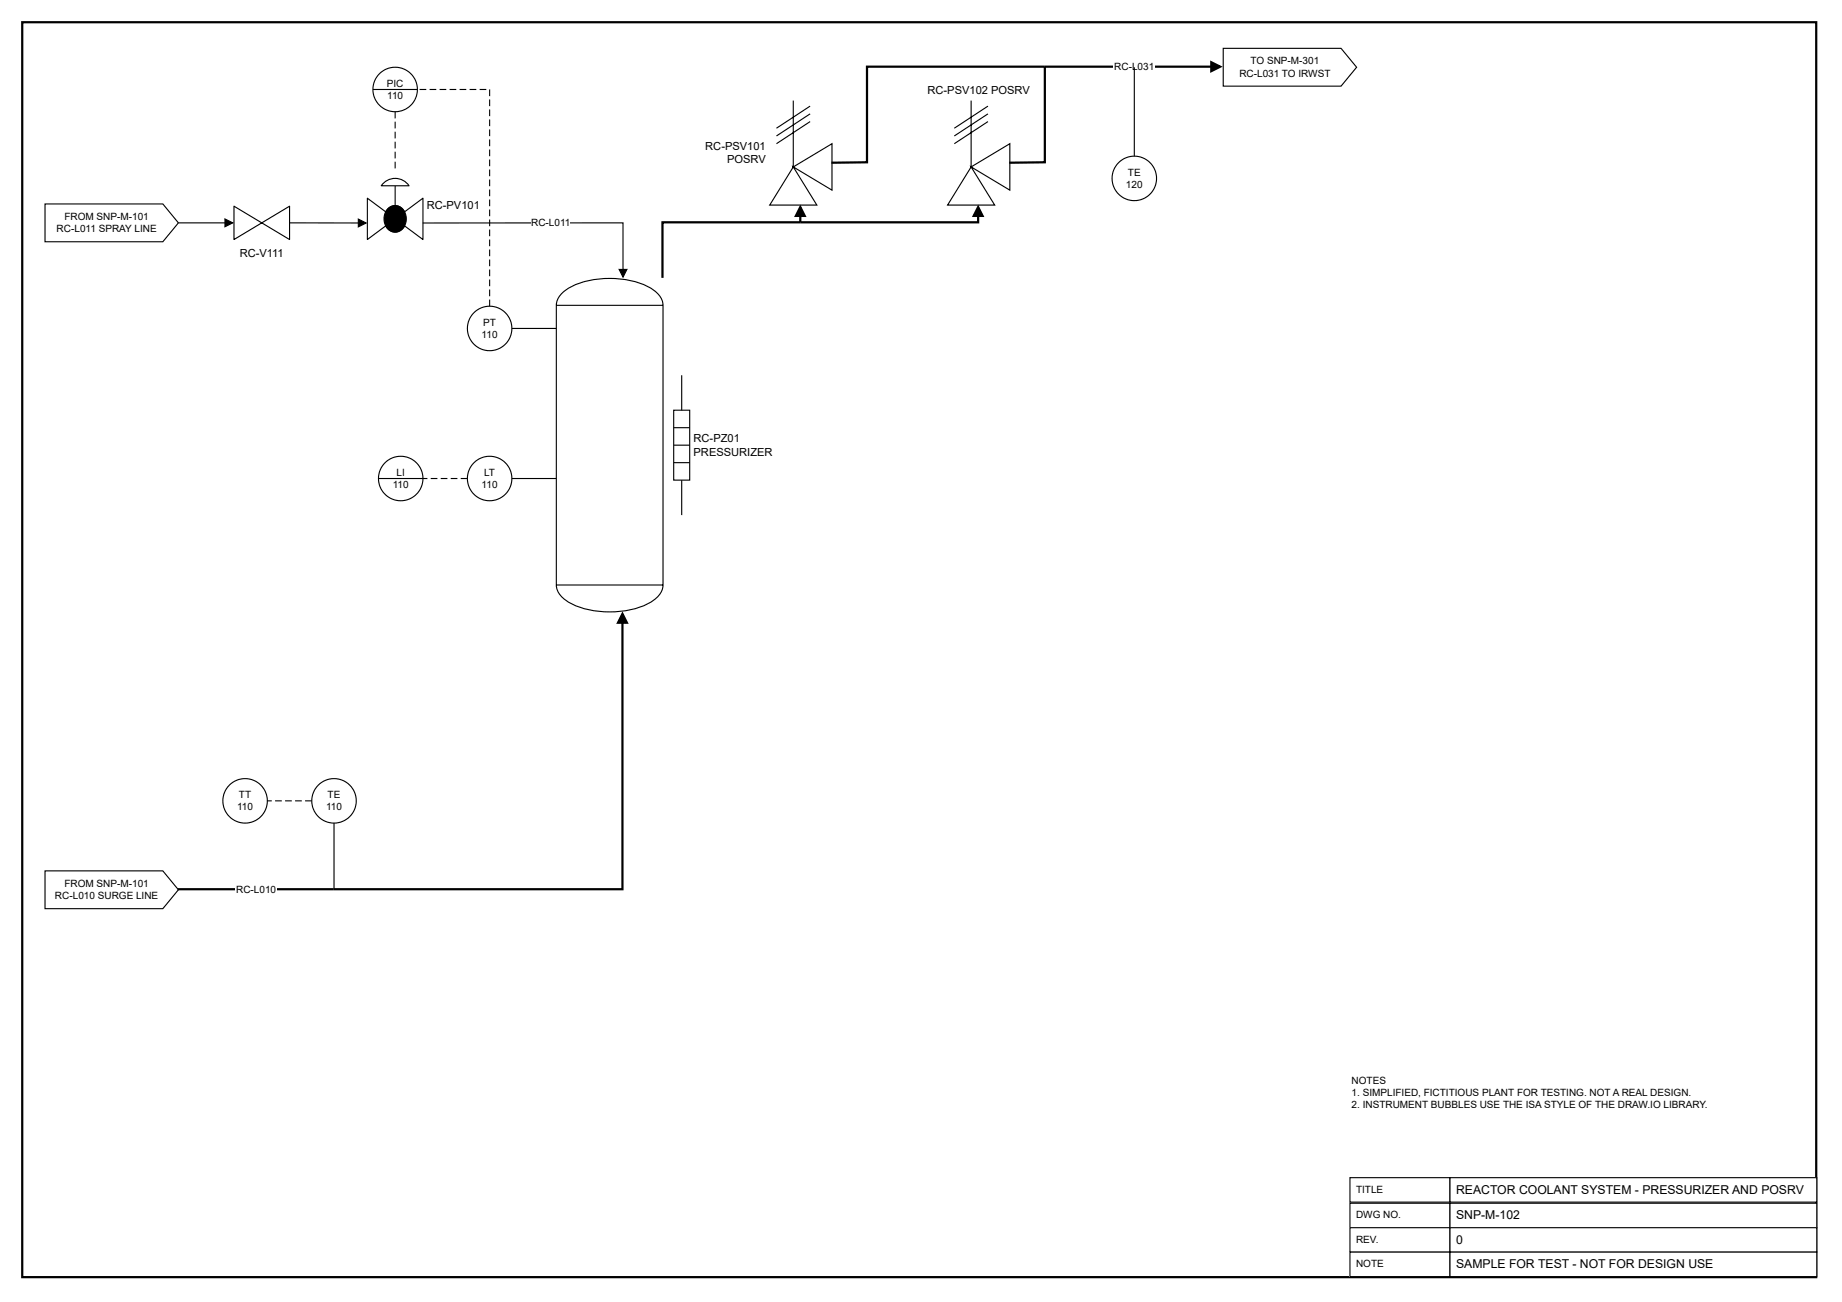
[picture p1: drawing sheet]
<svg xmlns="http://www.w3.org/2000/svg" width="420mm" height="297mm" viewBox="0 0 420 297" stroke-linecap="round" stroke-linejoin="round" font-family="sans-serif">
<path d="M5.1 5.1h409.2v286.2h-409.2z" fill="none" stroke="#000" stroke-width=".51"/>
<path d="M308 268.6h22.8v5.6h-22.8z" fill="#fff"/>
<path d="M308 268.6h22.8v5.6h-22.8z" fill="none" stroke="#000" stroke-width=".25"/>
<path d="M330.8 268.6h83.6v5.6h-83.6z" fill="#fff"/>
<path d="M330.8 268.6h83.6v5.6h-83.6z" fill="none" stroke="#000" stroke-width=".25"/>
<path d="M308 274.5h22.8v5.6h-22.8z" fill="#fff"/>
<path d="M308 274.5h22.8v5.6h-22.8z" fill="none" stroke="#000" stroke-width=".25"/>
<path d="M330.8 274.5h83.6v5.6h-83.6z" fill="#fff"/>
<path d="M330.8 274.5h83.6v5.6h-83.6z" fill="none" stroke="#000" stroke-width=".25"/>
<path d="M308 280.1h22.8v5.5h-22.8z" fill="#fff"/>
<path d="M308 280.1h22.8v5.5h-22.8z" fill="none" stroke="#000" stroke-width=".25"/>
<path d="M330.8 280.1h83.6v5.5h-83.6z" fill="#fff"/>
<path d="M330.8 280.1h83.6v5.5h-83.6z" fill="none" stroke="#000" stroke-width=".25"/>
<path d="M308 285.6h22.8v5.6h-22.8z" fill="#fff"/>
<path d="M308 285.6h22.8v5.6h-22.8z" fill="none" stroke="#000" stroke-width=".25"/>
<path d="M330.8 285.6h83.6v5.6h-83.6z" fill="#fff"/>
<path d="M330.8 285.6h83.6v5.6h-83.6z" fill="none" stroke="#000" stroke-width=".25"/>
<path d="M128.3 66.8a17.3 17.3 0 0 1 12.3-3.2 15.3 15.3 0 0 1 9.2 3.2 4 4 0 0 1 1.5 2.9v63.8a5.1 5.1 0 0 1-3.1 4 21.1 21.1 0 0 1-18.2 0 5.1 5.1 0 0 1-3.1-4v-63.8a4 4 0 0 1 1.4-2.9z" fill="#fff"/>
<path d="M126.9 69.7h24.4M128.3 66.8a17.3 17.3 0 0 1 12.3-3.2 15.3 15.3 0 0 1 9.2 3.2 4 4 0 0 1 1.5 2.9v63.8a5.1 5.1 0 0 1-3.1 4 21.1 21.1 0 0 1-18.2 0 5.1 5.1 0 0 1-3.1-4v-63.8a4 4 0 0 1 1.4-2.9zM126.9 133.5h24.4" fill="none" stroke="#000" stroke-width=".25"/>
<path d="M153.7 93.6h3.6v15.9h-3.6z" fill="#fff"/>
<path d="M153.7 93.6h3.6v15.9h-3.6zM153.7 97.6h3.6M155.5 85.6v8M153.7 101.6h3.6M153.7 105.5h3.6M155.5 109.5v8" fill="none" stroke="#000" stroke-width=".25"/>
<path d="M10.3 198.7h26.8l3.6 4.3-3.6 4.3h-26.8z" fill="#fff"/>
<path d="M10.3 198.7h26.8l3.6 4.3-3.6 4.3h-26.8z" fill="none" stroke="#000" stroke-width=".25"/>
<path d="M40.6 202.8h35.5" fill="none" stroke="#000" stroke-width=".51"/>
<path d="M53.8 201.6h9.3v2.8h-9.3z" fill="#fff"/>
<path d="M142 140l1 2.1h-2zM142 142.1v60.7h-65.9" fill="none" stroke="#000" stroke-width=".51"/>
<path d="M142 140l1 2.1h-2z" fill="#000"/>
<circle cx="76.2" cy="182.7" r="5.1" fill="#fff"/>
<circle cx="76.2" cy="182.7" r="5.1" fill="none" stroke="#000" stroke-width=".25"/>
<circle cx="55.9" cy="182.7" r="5.1" fill="#fff"/>
<g fill="none" stroke="#000" stroke-width=".25">
<path d="M76.2 187.8v15.2"/>
<circle cx="55.9" cy="182.7" r="5.1"/>
</g>
<path d="M69.6 182.6h1.5v.2h-1.5zM67.3 182.6h1.5v.2h-1.5zM65 182.6h1.6v.2h-1.6zM62.8 182.6h1.5v.2h-1.5zM61 182.6h1v.2h-1z" fill="#000"/>
<path d="M10.3 46.5h26.8l3.6 4.3-3.6 4.3h-26.8z" fill="#fff"/>
<path d="M10.3 46.5h26.8l3.6 4.3-3.6 4.3h-26.8z" fill="none" stroke="#000" stroke-width=".25"/>
<path d="M53.4 47l6.3 3.8-6.3 3.8zM59.7 50.8l6.4 3.8v-7.6z" fill="#fff"/>
<path d="M53.4 47l6.3 3.8-6.3 3.8zM59.7 50.8l6.4-3.8v7.6zM90.1 42.4v7.5" fill="none" stroke="#000" stroke-width=".25"/>
<path d="M87.4 41.9a3.8 3.8 0 0 1 5.9 .5h-6.3z" fill="#fff"/>
<path d="M87.4 41.9a3.8 3.8 0 0 1 5.9 .5h-6.3z" fill="none" stroke="#000" stroke-width=".25"/>
<path d="M88.5 47.7a2.49 2.49 0 0 1 2.8-.5 2.49 2.49 0 0 1 1.4 2.5 2.6 2.6 0 0 1-1 2.6 2.6 2.6 0 0 1-2.8 .2 3.4 3.4 0 0 1-.4-4.8z" fill="#fff"/>
<path d="M88.5 47.7a2.49 2.49 0 0 1 2.8-.5 2.49 2.49 0 0 1 1.4 2.5 2.6 2.6 0 0 1-1 2.6 2.6 2.6 0 0 1-2.8 .2 3.4 3.4 0 0 1-.4-4.8z" fill="none" stroke="#000" stroke-width=".25"/>
<path d="M83.8 45.2l6.3 4.7-6.3 4.7zM90.1 49.9l6.4 4.7v-9.4z" fill="#fff"/>
<path d="M40.7 50.8h10.6M51.3 50l1.8 .8-1.8 .9zM66.1 50.8l15.6 .1M81.7 50l1.8 .9-1.8 .9zM83.8 45.2l6.3 4.7-6.3 4.7zM88.5 47.7a2.49 2.49 0 0 1 2.8-.5 2.49 2.49 0 0 1 1.4 2.5 2.6 2.6 0 0 1-1 2.6 2.6 2.6 0 0 1-2.8 .2 3.4 3.4 0 0 1-.4-4.8zM90.1 49.9l6.4-4.7v9.4zM96.5 50.9l45.6-.1v10.7M141.2 61.5h1.8l-.9 1.7z" fill="none" stroke="#000" stroke-width=".25"/>
<path d="M51.3 50l1.8 .8-1.8 .9zM81.7 50l1.8 .9-1.8 .9zM88.5 47.7a2.49 2.49 0 0 1 2.8-.5 2.49 2.49 0 0 1 1.4 2.5 2.6 2.6 0 0 1-1 2.6 2.6 2.6 0 0 1-2.8 .2 3.4 3.4 0 0 1-.4-4.8zM141.2 61.5h1.8l-.9 1.7z" fill="#000"/>
<g fill="#fff">
<path d="M121.2 49.4h8.9v2.8h-8.9z"/>
<circle cx="111.7" cy="74.9" r="5.1"/>
</g>
<circle cx="111.7" cy="74.9" r="5.1" fill="none" stroke="#000" stroke-width=".25"/>
<circle cx="90.1" cy="20.4" r="5.1" fill="#fff"/>
<g fill="none" stroke="#000" stroke-width=".25">
<path d="M85.1 20.4h10.1M116.8 74.9h10.1"/>
<circle cx="90.1" cy="20.4" r="5.1"/>
</g>
<g fill="#000">
<path d="M90 25.5h.3v1.5h-.3zM90 27.8h.3v1.5h-.3zM90 30h.3v1.6h-.3zM90 32.3h.3v1.6h-.3zM90 34.6h.3v1.5h-.3zM90 36.9h.3v1.5h-.3z"/>
<path d="M111.6 68.3h.2v1.6h-.2zM111.6 66.1h.2v1.5h-.2zM111.6 63.8h.2v1.5h-.2zM111.6 61.5h.2v1.5h-.2zM111.6 59.2h.2v1.5h-.2zM111.6 56.9h.2v1.5h-.2zM111.6 54.6h.2v1.6h-.2zM111.6 52.4h.2v1.5h-.2zM111.6 50.1h.2v1.5h-.2zM111.6 47.8h.2v1.5h-.2zM111.6 45.5h.2v1.5h-.2zM111.6 43.2h.2v1.6h-.2zM111.6 41h.2v1.5h-.2zM111.6 38.7h.2v1.5h-.2zM111.6 36.4h.2v1.5h-.2zM111.6 34.1h.2v1.5h-.2zM111.6 31.8h.2v1.5h-.2zM111.6 29.5h.2v1.6h-.2zM111.6 27.3h.2v1.5h-.2zM111.6 25h.2v1.5h-.2zM111.6 22.7h.2v1.5h-.2zM111.6 20.4h.2v1.5h-.2zM109.4 20.3h1.5v.2h-1.5zM107.1 20.3h1.6v.2h-1.6zM104.8 20.3h1.6v.2h-1.6zM102.6 20.3h1.5v.2h-1.5zM100.3 20.3h1.5v.2h-1.5zM98 20.3h1.5v.2h-1.5zM95.7 20.3h1.5v.2h-1.5z"/>
</g>
<circle cx="111.7" cy="109.2" r="5.1" fill="#fff"/>
<circle cx="111.7" cy="109.2" r="5.1" fill="none" stroke="#000" stroke-width=".25"/>
<circle cx="91.4" cy="109.2" r="5.1" fill="#fff"/>
<g fill="none" stroke="#000" stroke-width=".25">
<path d="M86.3 109.2h10.2M116.8 109.2h10.1"/>
<circle cx="91.4" cy="109.2" r="5.1"/>
</g>
<path d="M105.1 109h1.5v.3h-1.5zM102.8 109h1.5v.3h-1.5zM100.5 109h1.6v.3h-1.6zM98.3 109h1.5v.3h-1.5zM96.5 109h1v.3h-1z" fill="#000"/>
<path d="M182.6 50.7h-31.5v12.7" fill="none" stroke="#000" stroke-width=".51"/>
<path d="M181 38.1l8.8-5.3v10.6l-8.8-5.3 5.3 8.7h-10.7z" fill="#fff"/>
<path d="M181 38.1l8.8-5.3v10.6l-8.8-5.3 5.3 8.7h-10.7zM181 22.9v15.4M184.8 27.7l-7.7 5.1M184.8 26l-7.7 5M184.8 24.2l-7.7 5.1" fill="none" stroke="#000" stroke-width=".25"/>
<path d="M221.5 38.1l8.9-5.3v10.6l-8.9-5.3 5.4 8.7h-10.7z" fill="#fff"/>
<path d="M221.5 38.1l8.9-5.3v10.6l-8.9-5.3 5.4 8.7h-10.7zM221.5 22.9v15.4M225.4 27.7l-7.7 5.1M225.4 26l-7.7 5M225.4 24.2l-7.7 5.1" fill="none" stroke="#000" stroke-width=".25"/>
<path d="M189.7 37.1l8.1-.1v-21.8h40.5v21.8l-8.1 .1M182.6 47.2l1 2.1h-2zM182.6 49.3v1.4h40.5v-1.4M223.1 47.2l1.1 2.1h-2.1z" fill="none" stroke="#000" stroke-width=".51"/>
<path d="M182.6 47.2l1 2.1h-2zM223.1 47.2l1.1 2.1h-2.1z" fill="#000"/>
<path d="M279 11h26.9l3.6 4.3-3.6 4.4h-26.9z" fill="#fff"/>
<path d="M279 11h26.9l3.6 4.3-3.6 4.4h-26.9z" fill="none" stroke="#000" stroke-width=".25"/>
<path d="M238.3 15.2h38M276.3 14.2l2.1 1-2.1 1z" fill="none" stroke="#000" stroke-width=".51"/>
<path d="M276.3 14.2l2.1 1-2.1 1z" fill="#000"/>
<g fill="#fff">
<path d="M254.1 13.9h9.4v2.8h-9.4z"/>
<circle cx="258.8" cy="40.7" r="5.1"/>
</g>
<g fill="none" stroke="#000" stroke-width=".25">
<path d="M258.8 15.3v20.3"/>
<circle cx="258.8" cy="40.7" r="5.1"/>
</g>
<g font-size="2.8">
<text x="332.2" y="272.3">REACTOR COOLANT SYSTEM - PRESSURIZER AND POSRV</text>
<text x="332.2" y="278.2">SNP-M-102</text>
<text x="332.2" y="283.7">0</text>
<text x="332.2" y="289.3">SAMPLE FOR TEST - NOT FOR DESIGN USE</text>
</g>
<g font-size="2.5">
<text x="211.6" y="21.6">RC-PSV102 POSRV</text>
<text x="160.9" y="34.2">RC-PSV101</text>
<text x="165.9" y="37.3">POSRV</text>
<text x="97.4" y="47.7">RC-PV101</text>
<text x="54.7" y="58.6">RC-V111</text>
<text x="158.2" y="100.9">RC-PZ01</text>
<text x="158.2" y="104">PRESSURIZER</text>
</g>
<g font-size="2.3">
<text x="254.2" y="16">RC-L031</text>
<text x="282.7" y="17.5">RC-L031 TO IRWST</text>
<text x="285.3" y="14.7">TO SNP-M-301</text>
<text x="88.2" y="19.8">PIC</text>
<text x="88.3" y="22.6">110</text>
<text x="257.3" y="40.1">TE</text>
<text x="256.9" y="42.9">120</text>
<text x="12.9" y="53">RC-L011 SPRAY LINE</text>
<text x="14.7" y="50.2">FROM SNP-M-101</text>
<text x="121.2" y="51.5">RC-L011</text>
<text x="109.9" y="77.1">110</text>
<text x="110.2" y="74.3">PT</text>
<text x="89.6" y="111.3">110</text>
<text x="90.5" y="108.5">LI</text>
<text x="109.9" y="111.3">110</text>
<text x="110.4" y="108.5">LT</text>
<text x="54.1" y="184.8">110</text>
<text x="54.5" y="182.1">TT</text>
<text x="74.4" y="184.8">110</text>
<text x="74.7" y="182.1">TE</text>
<text x="14.7" y="202.3">FROM SNP-M-101</text>
<text x="53.9" y="203.6">RC-L010</text>
<text x="12.5" y="205.1">RC-L010 SURGE LINE</text>
<text x="308.3" y="247.2">NOTES</text>
<text x="308.3" y="250">1. SIMPLIFIED, FICTITIOUS PLANT FOR TESTING. NOT A REAL DESIGN.</text>
<text x="308.3" y="252.8">2. INSTRUMENT BUBBLES USE THE ISA STYLE OF THE DRAW.IO LIBRARY.</text>
<text x="309.3" y="272.1">TITLE</text>
<text x="309.3" y="277.9">DWG NO.</text>
<text x="309.3" y="283.5">REV.</text>
<text x="309.3" y="289.1">NOTE</text>
</g>
</svg>
